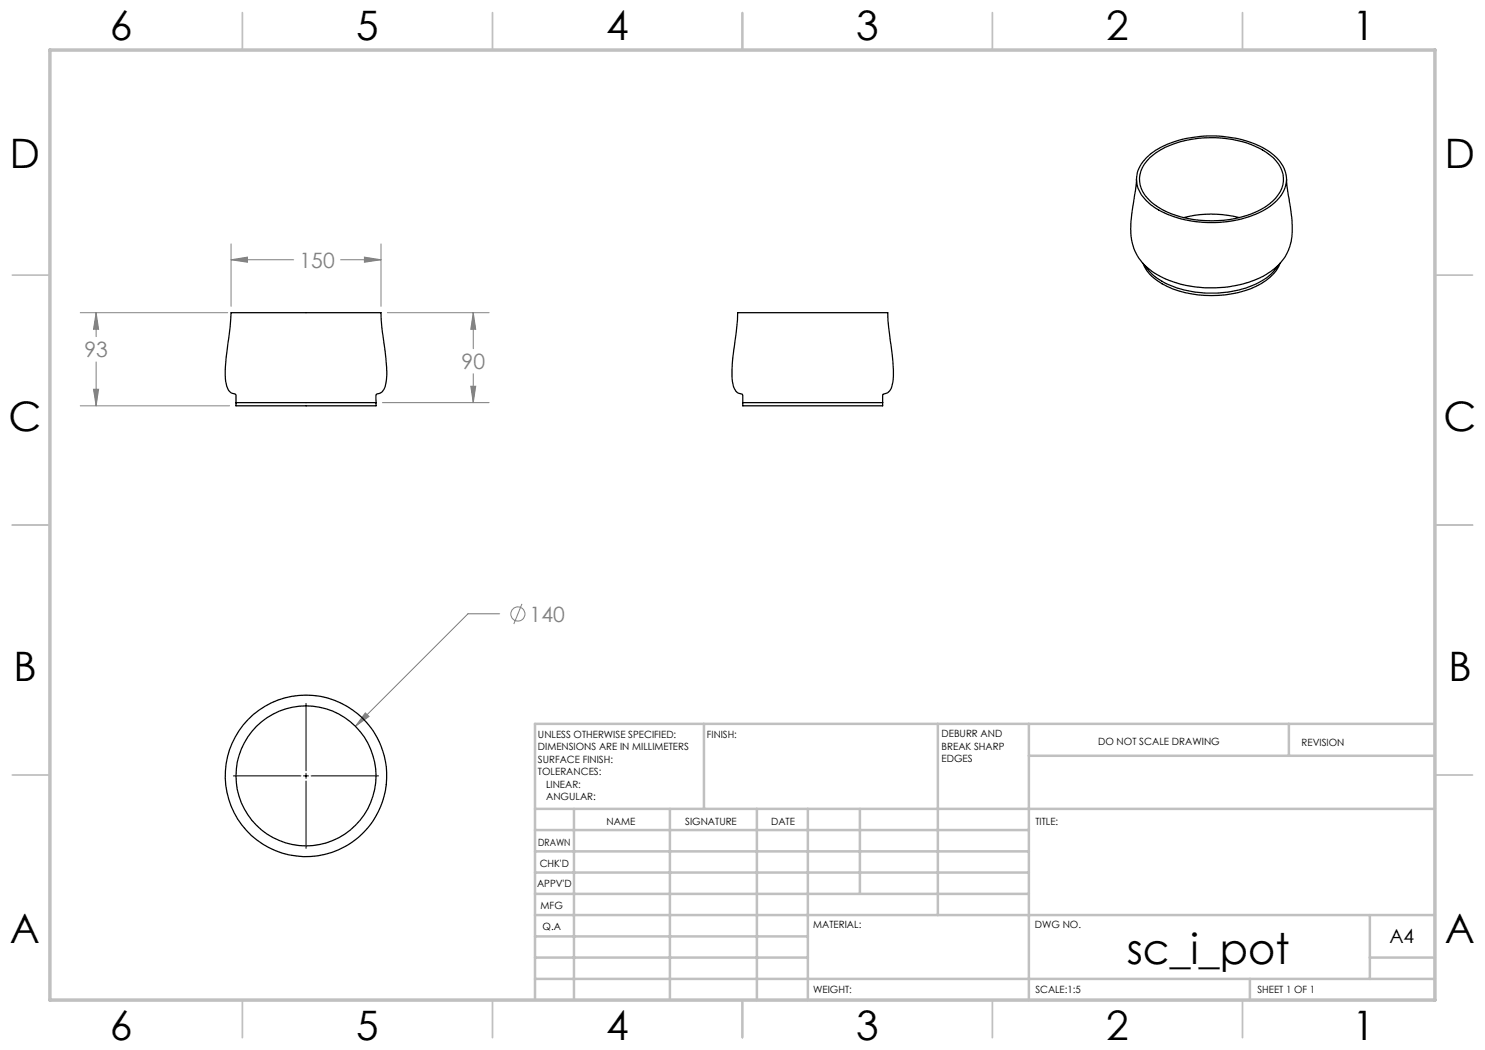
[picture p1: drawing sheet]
<svg xmlns="http://www.w3.org/2000/svg" width="297mm" height="210mm" viewBox="0 0 297 210" stroke-linecap="round" stroke-linejoin="round" font-family="sans-serif">
<g fill="none" stroke="#808080" stroke-width=".2">
<path d="M46.2 52l3.3-.6v1zM46.2 48.8v12.5M46.2 52h12.5M68.1 52h8.1M72.9 51.4l3.3 .6-3.3 .4zM76.2 48.8v12.5M16.1 62.5h29.4M18.7 77.8h1l-.5 3.4zM19.2 62.5l.5 3.4h-1zM19.2 62.5v4.8M19.2 72.4v8.8M77.5 62.5h20.3"/>
<path d="M94.2 77.2h.9l-.4 3.3zM94.7 62.5l.4 3.4h-.9zM94.7 62.5v7.2M94.7 74.7v5.8M16.1 81.2h29.8M76.5 80.5h21.3M99.9 122.8h-6.3l-22.5 22.5M104.4 120.8l-1.6 4M73.1 142.6l.7 .7-2.7 2z"/>
<circle cx="103.6" cy="122.8" r="1.41"/>
</g>
<path d="M46.7 155.2h13.5M60.7 155.2h1M61.2 140.7v13.5M61.2 154.6v1.1M61.2 156.2v13.5M62.2 155.2h13.5" fill="none" stroke="#000" stroke-width=".2"/>
<g fill="none" stroke="#c0c0c0" stroke-width=".35">
<path d="M48.5 2.5v7.5M98.5 2.5v7.5M148.5 2.5v7.5M198.5 2.5v7.5M248.5 2.5v7.5M2.5 55h7.5M287 55h7.5M2.5 105h7.5M287 105h7.5M2.5 155h7.5M287 155h7.5M48.5 200v7.5"/>
<path d="M98.5 200v7.5M148.5 200v7.5M198.5 200v7.5M248.5 200v7.5"/>
</g>
<g fill="none" stroke="#c0c0c0" stroke-width=".5">
<path d="M140.8 144.8v17M187.6 144.8v38.2M205.8 144.8v55.2M205.8 151.2h81.2M257.8 144.8v6.4M287 144.8h-180v55.2M107 161.8h180M107 178.8h98.8M107 174.5h98.8M107 170.3h98.8M107 166h98.8M114.8 161.8v38.2"/>
<path d="M134 161.8v38.2M151.4 161.8v38.2M161.6 161.8v38.2M172 161.8v17M107 195.8h180M107 191.5h54.6M107 187.3h54.6M107 183h180M250 195.8v4.2M274 191.5h13M274 183v12.8"/>
</g>
<path d="M10 10h277v190h-277z" fill="none" stroke="#c0c0c0" stroke-width=".7"/>
<path d="M46.2 52l3.3-.6v1zM72.9 51.4l3.3 .6-3.3 .4zM18.7 77.8h1l-.5 3.4zM19.2 62.5l.5 3.4h-1zM94.2 77.2h.9l-.4 3.3zM94.7 62.5l.4 3.4h-.9zM73.1 142.6l-2 2.7 2.7-2z" fill="#808080"/>
<g fill="none" stroke="#000" stroke-width=".25">
<path d="M227.3 35.9l-.2 2.3a33.4 33.4 0 0 0-.8 9.7 10.7 10.7 0 0 0 7.3 8.1 23.3 23.3 0 0 0 20-1.4 9.9 9.9 0 0 0 4.8-10l-1.1-8.7M229.3 31.5a17.3 17.3 0 0 1 10.7-4.2 21.1 21.1 0 0 1 14.4 3.5 6 6 0 0 1 2.4 7.3 11.7 11.7 0 0 1-7.7 5.5 23.5 23.5 0 0 1-18-1.9 7.7 7.7 0 0 1-3.8-5.4 5.8 5.8 0 0 1 2-4.8zM229.9 31.6a18.9 18.9 0 0 1 13.3-4.1 18.2 18.2 0 0 1 11.5 4.1 5.6 5.6 0 0 1-.2 8.6 18.8 18.8 0 0 1-13.4 3.9 16.9 16.9 0 0 1-11.3-4.1 5.5 5.5 0 0 1 .1-8.4zM228.6 52.7a9.5 9.5 0 0 0 5.9 5.1 22.3 22.3 0 0 0 17.7-1 8.3 8.3 0 0 0 3.8-4.1M236.7 43.5a22.2 22.2 0 0 1 11.2 0M255.6 53.1a12.2 12.2 0 0 1-7.8 4.9 21.3 21.3 0 0 1-16.4-2.4l-1.3-1.1-1.1-1.3M47.2 80.5v-1a.63 .63 0 0 0-.1-.7 .63 .63 0 0 0-.7-.1 2.43 2.43 0 0 1-1.2-2.3 40.4 40.4 0 0 1 .7-9.9l.3-4h30l.1 2.7a52.1 52.1 0 0 1 1 10.7 3 3 0 0 1-1.3 2.7l-.3 .1a.63 .63 0 0 0-.5 1v.8M47.2 80.5v.7h28v-.7M47.2 80.5h28M148.6 80.5v-.9a.68 .68 0 0 0-.1-.7 .68 .68 0 0 0-.7-.2l-.5-.3-.4-.6-.3-.7-.2-1.7 .1-3.7 .7-5 .3-4.2h30.1l.1 3 .9 6.8a11.6 11.6 0 0 1-.5 5.7 2.27 2.27 0 0 1-1.5 .8l-.1 1.7M148.6 80.5v.7h27.9v-.7M148.6 80.5h27.9"/>
<circle cx="61.2" cy="155.2" r="16.2"/>
<circle cx="61.2" cy="155.2" r="14"/>
</g>
<text font-size="8.5" x="225.3" y="192.7">sc_i_pot</text>
<g font-size="8.1">
<text x="22" y="8">6</text>
<text x="71.2" y="8">5</text>
<text x="121.2" y="8">4</text>
<text x="171.3" y="8">3</text>
<text x="221.3" y="8">2</text>
<text x="270.5" y="8">1</text>
<text x="2" y="33.6">D</text>
<text x="289" y="33.6">D</text>
<text x="1.7" y="86.1">C</text>
<text x="288.7" y="86.1">C</text>
<text x="2.7" y="136.1">B</text>
<text x="289.7" y="136.1">B</text>
<text x="2" y="188.6">A</text>
<text x="289" y="188.6">A</text>
<text x="22" y="208">6</text>
<text x="71.2" y="208">5</text>
<text x="121.2" y="208">4</text>
<text x="171.3" y="208">3</text>
<text x="221.3" y="208">2</text>
<text x="270.5" y="208">1</text>
</g>
<g font-size="4.2" fill="#808080">
<text x="59.9" y="53.5">150</text>
<text x="16.9" y="71.5">93</text>
<text x="92.3" y="73.8">90</text>
<text x="105.9" y="124.3">140</text>
</g>
<text font-size="3.9" x="277.9" y="188.5">A4</text>
<g font-size="2">
<text x="107.6" y="147.6">UNLESS OTHERWISE SPECIFIED:</text>
<text x="141.4" y="147.6">FINISH:</text>
<text x="188.3" y="147.5">DEBURR AND</text>
<text x="188.3" y="150">BREAK SHARP</text>
<text x="219.6" y="149">DO NOT SCALE DRAWING</text>
<text x="260.3" y="149.2">REVISION</text>
<text x="107.6" y="150.1">DIMENSIONS ARE IN MILLIMETERS</text>
<text x="107.6" y="152.6">SURFACE FINISH:</text>
<text x="107.6" y="155.1">TOLERANCES:</text>
<text x="188.3" y="152.5">EDGES</text>
<text x="109.2" y="157.6">LINEAR:</text>
<text x="109.2" y="160.1">ANGULAR:</text>
<text x="121.3" y="165">NAME</text>
<text x="137" y="164.9">SIGNATURE</text>
<text x="154.2" y="164.9">DATE</text>
<text x="207.1" y="164.9">TITLE:</text>
<text x="107.6" y="169.1">DRAWN</text>
<text x="107.9" y="173.3">CHK'D</text>
<text x="107.4" y="177.4">APPV'D</text>
<text x="108.1" y="181.8">MFG</text>
<text x="108.5" y="186">Q.A</text>
<text x="162.6" y="185.5">MATERIAL:</text>
<text x="207" y="185.5">DWG NO.</text>
<text x="162.6" y="198.5">WEIGHT:</text>
<text x="207.1" y="198.6">SCALE:1:5</text>
<text x="251.5" y="198.6">SHEET 1 OF 1</text>
</g>
</svg>
